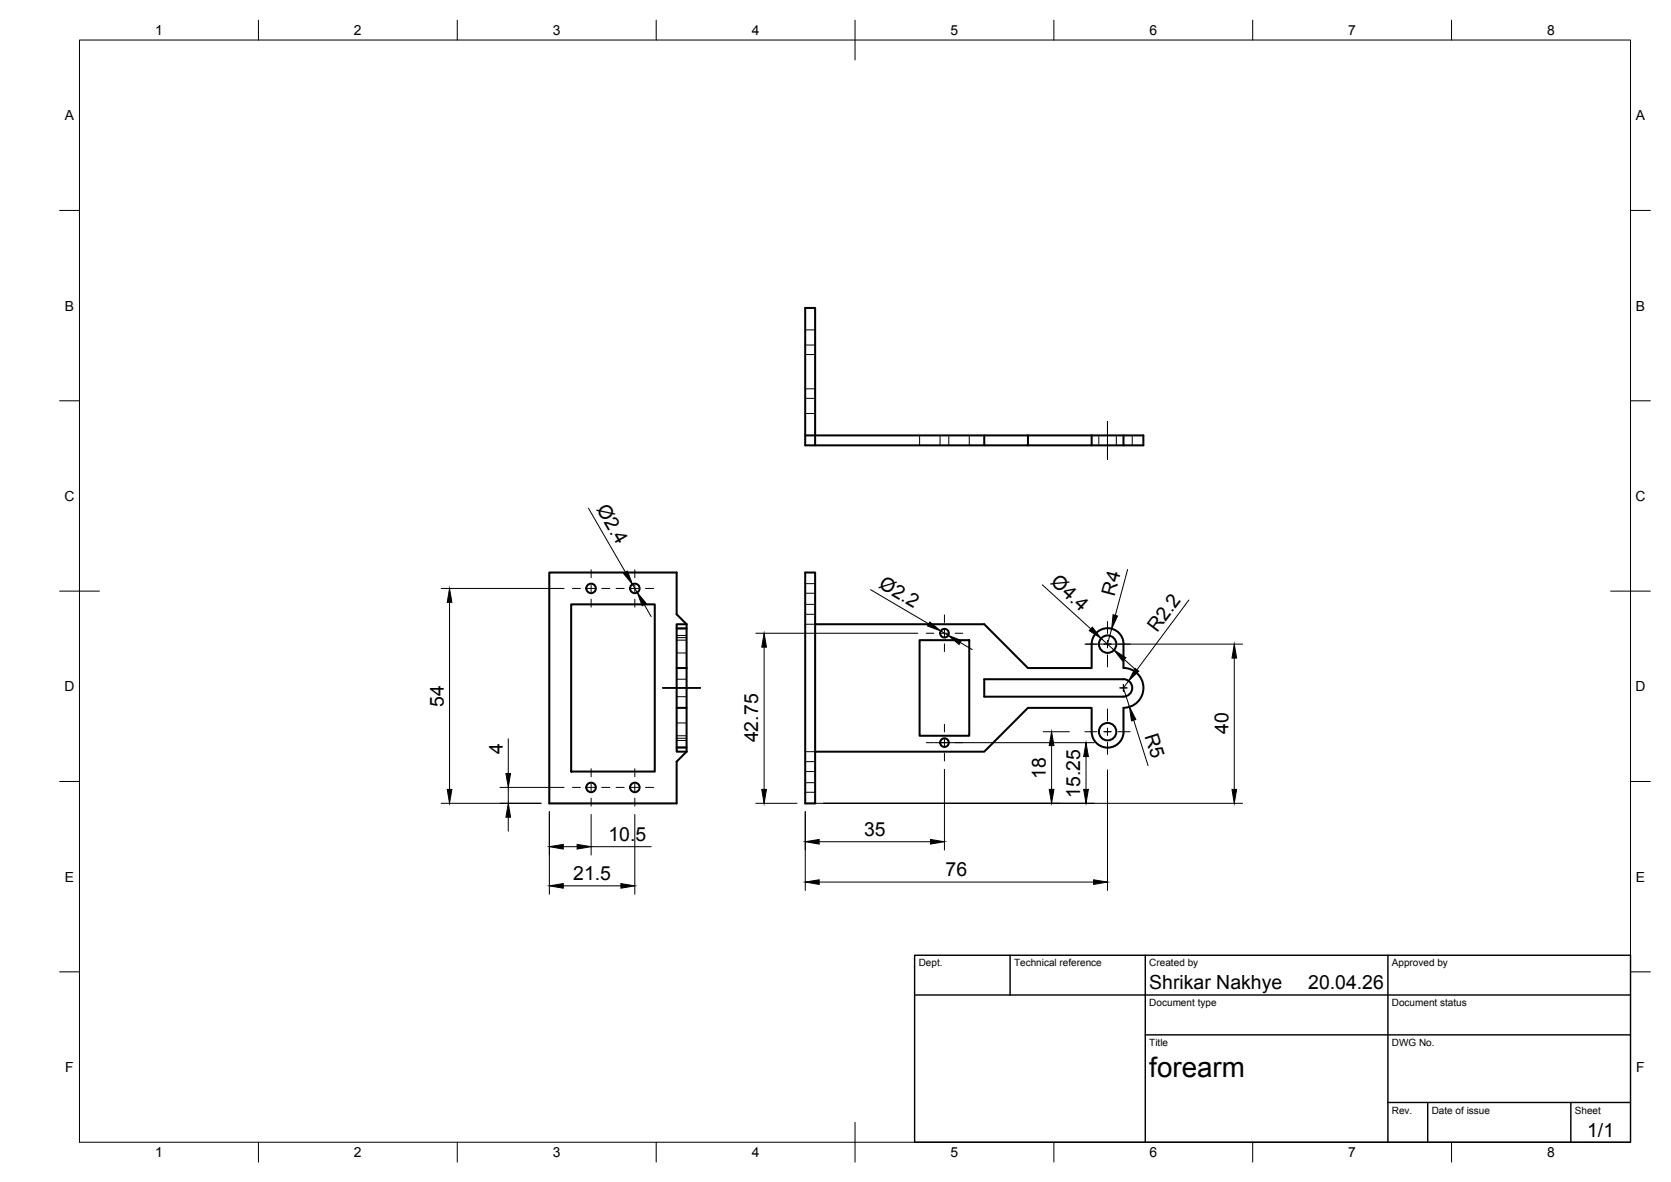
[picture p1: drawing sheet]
<svg xmlns="http://www.w3.org/2000/svg" width="420mm" height="297mm" viewBox="0 0 420 297" stroke-linecap="round" stroke-linejoin="round" font-family="sans-serif">
<!-- layer: Visible -->
<g fill="none" stroke="#000" stroke-width=".51">
<path d="M202.5 109.4h2.5v-32h-2.5v34.5h85v-2.5h-82.5v2.5M247.5 109.4v2.5M258.5 109.4v2.5M274.5 109.4v2.5M282.5 109.4v2.5M143.6 151.9h21v42h-21zM170.1 157.9h2.5M172.6 156.9v11M172.6 156.9h-2.5v32h2.5M172.6 156.9l-2.5-2.5v-10.5h-32v58h32v-10.5l2.5-2.5M202.5 143.9h2.5v58h-2.5zM205 156.9h42.5l11 11h16v-6a4 4 0 0 1 4-4 4 4 0 0 1 4 4v6"/>
<path d="M170.1 167.9h2.5M170.1 177.9h2.5M172.6 167.9v21M231.2 160.9h12.5v24h-12.5zM247.5 170.7h35a2.19 2.19 0 0 1 2.2 2.2 2.19 2.19 0 0 1-2.2 2.2h-35zM282.5 167.9a5 5 0 0 1 5 5 5 5 0 0 1-5 5v6a4 4 0 0 1-4 4 4 4 0 0 1-4-4v-6h-16l-11 11h-42.5M170.1 187.9h2.5"/>
<circle cx="148.6" cy="147.9" r="1.2"/>
<circle cx="159.6" cy="147.9" r="1.2"/>
<circle cx="237.5" cy="159.1" r="1.09"/>
<circle cx="278.5" cy="161.9" r="2.19"/>
<circle cx="148.6" cy="197.9" r="1.2"/>
<circle cx="159.6" cy="197.9" r="1.2"/>
<circle cx="237.5" cy="186.6" r="1.09"/>
<circle cx="278.5" cy="183.9" r="2.19"/>
</g>
<!-- layer: Hidden -->
<g fill="none" stroke="#000" stroke-width=".25">
<path d="M202.5 82.9h2.5M202.5 97.7h2.5M202.5 89.1h2.5M202.5 86.7h2.5M202.5 103.9h2.5M202.5 100.1h2.5M231.2 109.4v2.5M236.4 109.4v2.5M238.6 109.4v2.5M243.7 109.4v2.5M276.3 109.4v2.5M280.7 109.4v2.5"/>
<path d="M284.7 109.4v2.5M170.1 158h2.5M170.1 159.7h2.5M202.5 156.9h2.5M202.5 154.4h2.5M202.5 151.9h2.5M202.5 149.1h2.5M202.5 146.7h2.5M170.1 160.9h2.5M170.1 175.1h2.5M170.1 170.7h2.5M170.1 160.2h2.5"/>
<path d="M170.1 164.1h2.5M170.1 184.9h2.5M170.1 187.7h2.5M170.1 185.5h2.5M170.1 181.7h2.5M170.1 186.1h2.5M202.5 188.9h2.5M202.5 191.4h2.5M202.5 193.9h2.5M202.5 199.1h2.5M202.5 196.7h2.5"/>
</g>
<!-- layer: BORDER -->
<g fill="none" stroke="#000" stroke-width=".25">
<path d="M20 10.1h390v276.9h-390zM65 5.1v5M115 5.1v5M165 5.1v5M215 5.1v10M265 5.1v5M315 5.1v5M365 5.1v5M15 52.9h5M410 52.9h5M15 100.7h5M410 100.7h5"/>
<path d="M15 148.6h10M405 148.6h10M15 196.4h5M410 196.4h5M15 244.2h5M410 244.2h5M65 287v5M115 287v5M165 287v5M215 282.1v9.9M265 287v5M315 287v5"/>
<path d="M365 287v5"/>
</g>
<!-- layer: TITLEBLOCK -->
<path d="M230 240.1h180v46.9h-180zM230 250h180M254 240.1v9.9M288 240.1v46.9M349 240.1v46.9M288 260.1h122M349 277.1h61M359 277.1v9.9M395 277.1v9.9" fill="none" stroke="#000" stroke-width=".36"/>
<!-- layer: Smart Centers -->
<g fill="none" stroke="#000" stroke-width=".25">
<path d="M278.5 105.9v9.5M143.9 147.9h2M147.7 147.9h1.8M148.6 143.2v2M148.6 147v1.8M148.6 150.6v2M151.3 147.9h2M154.9 147.9h2.1M158.7 147.9h1.8M159.6 143.2v2M159.6 147v1.8M159.6 150.6v2"/>
<path d="M162.3 147.9h2M232.9 159.1h1.9M236.6 159.1h1.8M237.5 154.5v1.9M237.5 158.2v1.8M240.2 159.1h1.9M278.5 156.2v3M166.6 172.9h9.5M237.5 161.8v1.9M272.8 161.9h3M277.6 161.9h1.8M278.5 161v1.8"/>
<path d="M278.5 164.6v3M278.5 178.2v3M281.2 161.9h3M281.6 172.9h1.8M282.5 172v1.8M143.9 197.9h2M147.7 197.9h1.8M148.6 193.2v2M148.6 197v1.8M151.3 197.9h2M154.9 197.9h2.1M158.7 197.9h1.8"/>
<path d="M159.6 193.2v2M159.6 197v1.8M162.3 197.9h2M232.9 186.6h1.9M236.6 186.6h1.8M237.5 182v1.9M237.5 185.7v1.8M237.5 189.3v1.9M240.2 186.6h1.9M272.8 183.9h3M277.6 183.9h1.8M278.5 183v1.8"/>
<path d="M278.5 186.5v3.1M281.2 183.9h3M148.6 200.6v2M159.6 200.6v2"/>
</g>
<!-- layer: FD_Dimensions -->
<g fill="none" stroke="#000" stroke-width=".25">
<path d="M148 127.7l9.3 16.1M110.9 147.9h30.9M113 151.4v47M159 146.8l1.2 2.1M162 151.9l1.7 3.1M190 159.1h40.8M218.9 148.2l14.6 8.6M236.5 158.6l1.9 1.1M262.1 147l12.2 11M279.5 158l-1 3.9M283.5 143.1l-3.1 11.5M298.9 150.8l-13 17.5"/>
<path d="M192.1 162.6v35.8M241.4 161.5l3.1 1.7M273.1 161.9h39.3M276.8 160.4l3.3 3M282.7 165.7l2.6 2.4M283.8 171.1l-1.3 1.8 1.5 4.7M310.3 165.4v33M125.7 197.9h16.1M127.8 185.7v8.7M127.8 197.9v4M235 186.6h40.2M237.5 193.3v20.3"/>
<path d="M262.3 183.9h6.6M264.4 187.4v11M273.1 190.1v8.3M278.5 193.5v30.3M285.1 181l3.6 11.4M110.9 201.9h25.1M127.8 205.4v3.5M138.1 204v20.7M141.6 212.8h3.5M148.6 204.7v10.2M148.6 212.8h15.1M159.6 204.7v20"/>
<path d="M190 201.9h10.4M202.5 204v19.8M204.6 201.9h107.8M206 211.5h28M141.6 222.6h14.5M206 221.7h69"/>
</g>
<g fill="#000" stroke="#000" stroke-width=".25">
<path d="M113 147.9l.6 3.5h-1.1zM156.8 144.1l1-.6 1.2 3.3zM160.2 148.9l2.3 2.7-1 .6zM233.8 156.3l2.7 2.3-3.3-1.3zM274.7 157.6l2.1 2.8-2.9-1.9zM279.9 154.5l1.1 .3-1.5 3.2zM192.1 159.1l.6 3.5h-1.2zM238.4 159.7l3.3 1.3-.5 1zM280.1 163.4l3 1.9-.8 .8zM285.4 168l.9 .7-2.5 2.4zM310.3 161.9l.6 3.5h-1.1zM112.5 198.4h1.1l-.6 3.5z"/>
<path d="M127.2 194.4h1.2l-.6 3.5zM191.5 198.4h1.2l-.6 3.5zM263.8 198.4h1.2l-.6 3.5zM264.4 183.9l.6 3.5h-1.2zM272.5 198.4h1.2l-.6 3.5zM273.1 186.6l.6 3.5h-1.2zM284 177.6l1.6 3.2-1.1 .4zM309.8 198.4h1.1l-.6 3.5zM127.8 201.9l.6 3.5h-1.2zM138.1 212.8l3.5-.6v1.2zM145.1 212.2l3.5 .6-3.5 .6zM202.5 211.5l3.5-.5v1.1z"/>
<path d="M234 211l3.5 .5-3.5 .6zM138.1 222.6l3.5-.6v1.2zM156.1 222l3.5 .6-3.5 .6zM202.5 221.7l3.5-.6v1.2zM275 221.1l3.5 .6-3.5 .6z"/>
</g>
<text font-size="7" x="289" y="270.6">forearm</text>
<g font-size="4.9">
<text x="149.9" y="128" transform="rotate(60 149.9 128)">Ø2.4</text>
<text x="220.7" y="147.5" transform="rotate(31 220.7 147.5)">Ø2.2</text>
<text x="264" y="146.6" transform="rotate(42 264 146.6)">Ø4.4</text>
<text x="280.2" y="149.9" transform="rotate(-75 280.2 149.9)">R4</text>
<text x="291" y="159.1" transform="rotate(-53 291 159.1)">R2.2</text>
<text x="111.6" y="177.6" transform="rotate(-90 111.6 177.6)">54</text>
<text x="287.8" y="184.8" transform="rotate(72 287.8 184.8)">R5</text>
<text x="308.9" y="184.5" transform="rotate(-90 308.9 184.5)">40</text>
<text x="126.4" y="189.5" transform="rotate(-90 126.4 189.5)">4</text>
<text x="190.7" y="186.5" transform="rotate(-90 190.7 186.5)">42.75</text>
<text x="263" y="195.8" transform="rotate(-90 263 195.8)">18</text>
<text x="271.6" y="200.5" transform="rotate(-90 271.6 200.5)">15.25</text>
<text x="153" y="211.3">10.5</text>
<text x="217.3" y="210.1">35</text>
<text x="144.1" y="221.2">21.5</text>
<text x="237.8" y="220.2">76</text>
<text x="289" y="248.5">Shrikar Nakhye</text>
<text x="329" y="248.5">20.04.26</text>
<text x="399.1" y="285.7">1/1</text>
</g>
<g font-size="3.5">
<text x="39" y="8.8">1</text>
<text x="89" y="8.8">2</text>
<text x="139" y="8.8">3</text>
<text x="189" y="8.8">4</text>
<text x="239" y="8.8">5</text>
<text x="289" y="8.8">6</text>
<text x="339" y="8.8">7</text>
<text x="389" y="8.8">8</text>
<text x="16.3" y="30.2">A</text>
<text x="411.3" y="30.2">A</text>
<text x="16.3" y="78">B</text>
<text x="411.3" y="78">B</text>
<text x="16.2" y="125.9">C</text>
<text x="411.2" y="125.9">C</text>
<text x="16.2" y="173.7">D</text>
<text x="411.2" y="173.7">D</text>
<text x="16.3" y="221.6">E</text>
<text x="411.3" y="221.6">E</text>
<text x="16.4" y="269.4">F</text>
<text x="411.4" y="269.4">F</text>
<text x="39" y="290.8">1</text>
<text x="89" y="290.8">2</text>
<text x="139" y="290.8">3</text>
<text x="189" y="290.8">4</text>
<text x="239" y="290.8">5</text>
<text x="289" y="290.8">6</text>
<text x="339" y="290.8">7</text>
<text x="389" y="290.8">8</text>
</g>
<g font-size="2.5">
<text x="231" y="242.9">Dept.</text>
<text x="255" y="242.9">Technical reference</text>
<text x="289" y="242.9">Created by</text>
<text x="350" y="242.9">Approved by</text>
<text x="289" y="252.8">Document type</text>
<text x="350" y="252.8">Document status</text>
<text x="289" y="262.9">Title</text>
<text x="350" y="262.9">DWG No.</text>
<text x="350" y="279.9">Rev.</text>
<text x="360" y="279.9">Date of issue</text>
<text x="396" y="279.9">Sheet</text>
</g>
</svg>
